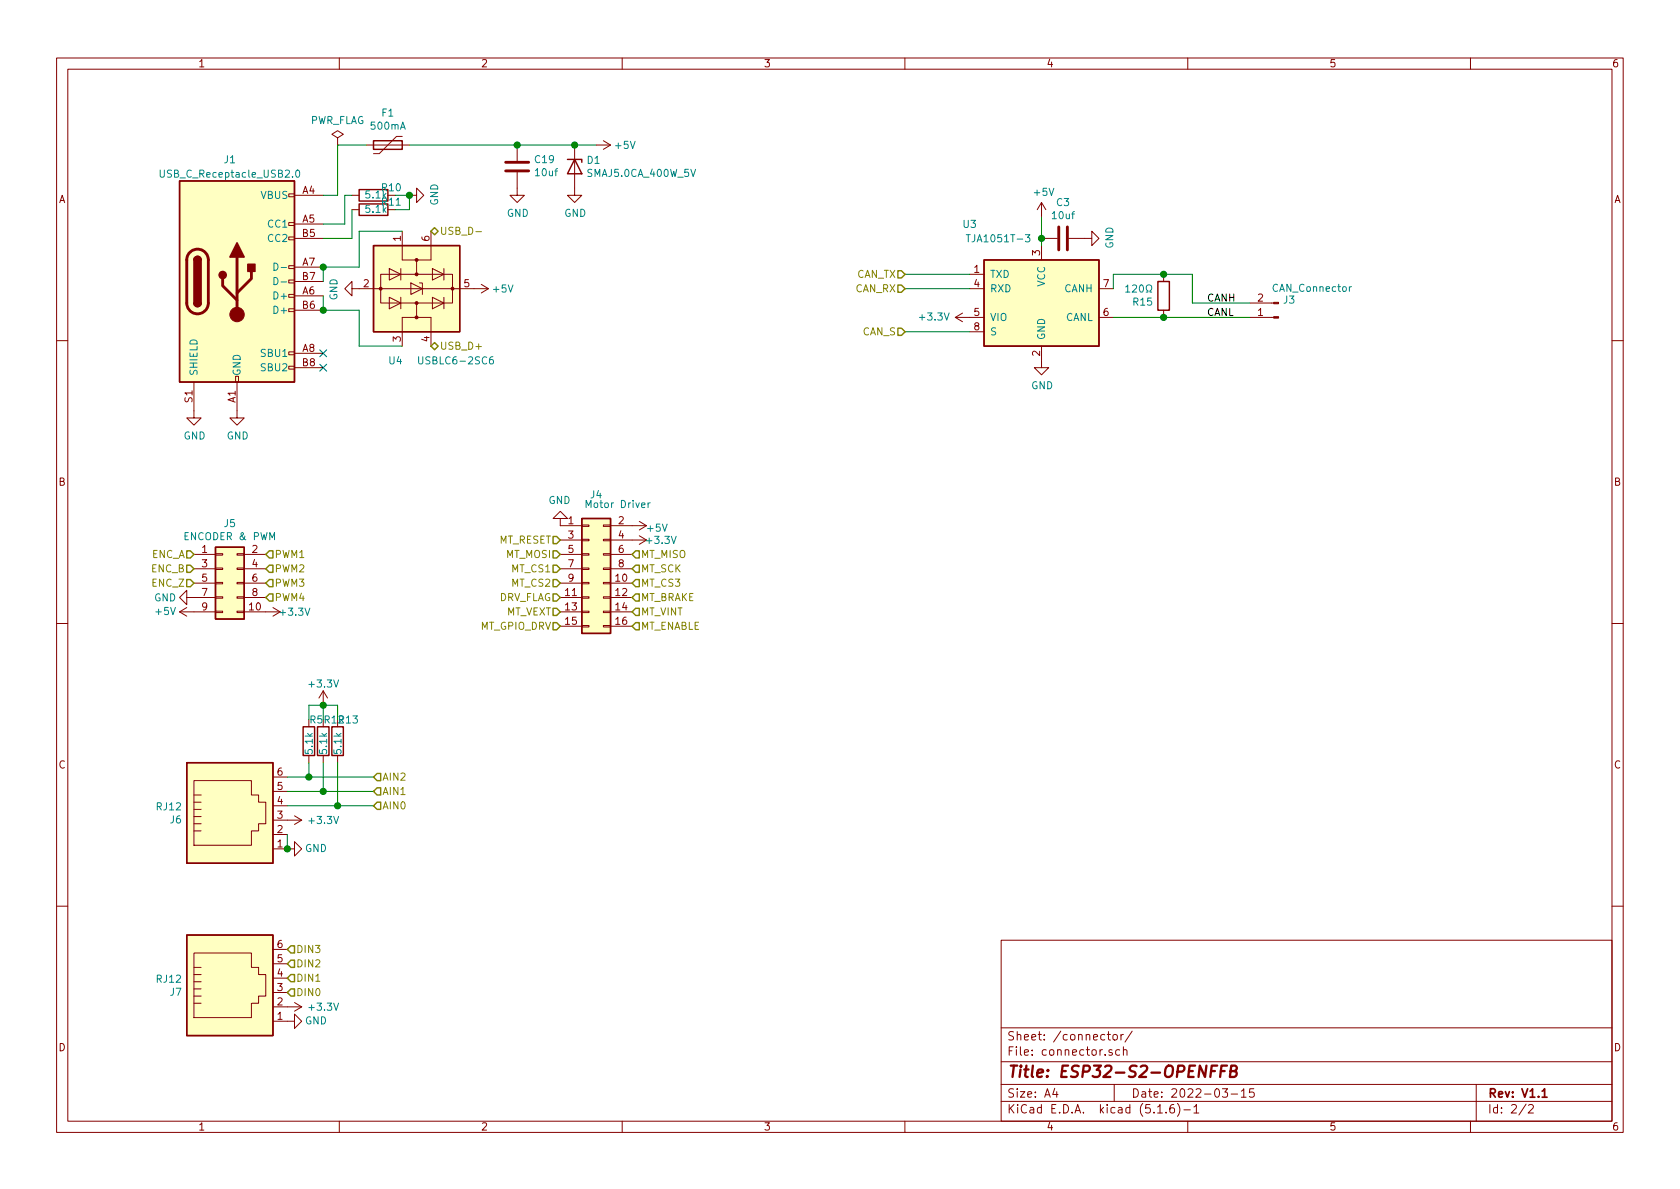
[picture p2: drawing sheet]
EESchema Schematic File Version 4
EELAYER 30 0
EELAYER END
$Descr A4 11693 8268
encoding utf-8
Sheet 2 2
Title "ESP32-S2-OPENFFB"
Date "2022-03-15"
Rev "V1.1"
Comp ""
Comment1 ""
Comment2 ""
Comment3 ""
Comment4 ""
$EndDescr
Text HLabel 2600 5600 2    50   Input ~ 0
AIN0
Text HLabel 2600 5500 2    50   Input ~ 0
AIN1
Text HLabel 2600 5400 2    50   Input ~ 0
AIN2
$Comp
L power:+3.3V #PWR?
U 1 1
P 2000 5700
AR Path="/621DD292" Ref="#PWR?"  Part="1" 
AR Path="/621C4056/621DD292" Ref="#PWR028"  Part="1" 
F 0 "#PWR028" H 2000 5550 50  0001 C CNN
F 1 "+3.3V" V 2000 5950 50  0000 C CNN
F 2 "" H 2000 5700 50  0001 C CNN
F 3 "" H 2000 5700 50  0001 C CNN
	1    2000 5700
	0    1    1    0   
$EndComp
$Comp
L power:+5V #PWR?
U 1 1
P 1350 4250
AR Path="/621FAEF7" Ref="#PWR?"  Part="1" 
AR Path="/621C4056/621FAEF7" Ref="#PWR013"  Part="1" 
F 0 "#PWR013" H 1350 4100 50  0001 C CNN
F 1 "+5V" V 1350 4450 50  0000 C CNN
F 2 "" H 1350 4250 50  0001 C CNN
F 3 "" H 1350 4250 50  0001 C CNN
	1    1350 4250
	0    -1   -1   0   
$EndComp
$Comp
L power:GND #PWR?
U 1 1
P 1350 4150
AR Path="/621FAEFD" Ref="#PWR?"  Part="1" 
AR Path="/621C4056/621FAEFD" Ref="#PWR012"  Part="1" 
F 0 "#PWR012" H 1350 3900 50  0001 C CNN
F 1 "GND" V 1350 3950 50  0000 C CNN
F 2 "" H 1350 4150 50  0001 C CNN
F 3 "" H 1350 4150 50  0001 C CNN
	1    1350 4150
	0    1    1    0   
$EndComp
$Comp
L Connector_Generic:Conn_02x05_Odd_Even J?
U 1 1
P 1550 4050
AR Path="/621FAF0D" Ref="J?"  Part="1" 
AR Path="/621C4056/621FAF0D" Ref="J5"  Part="1" 
F 0 "J5" H 1600 4467 50  0000 C CNN
F 1 "ENCODER & PWM" H 1600 4376 50  0000 C CNN
F 2 "Connector_PinHeader_2.54mm:PinHeader_2x05_P2.54mm_Vertical" H 1550 4050 50  0001 C CNN
F 3 "~" H 1550 4050 50  0001 C CNN
F 4 "~" H 1550 4050 50  0001 C CNN "Datasheet"
F 5 "Connector_PinHeader_2.54mm:PinHeader_2x05_P2.54mm_Vertical" H 1550 4050 50  0001 C CNN "Footprint"
F 6 "J6" H 1550 4050 50  0001 C CNN "Reference"
F 7 "Conn_02x05_Odd_Even" H 1550 4050 50  0001 C CNN "Value"
	1    1550 4050
	1    0    0    -1  
$EndComp
$Comp
L power:+3.3V #PWR?
U 1 1
P 1850 4250
AR Path="/621FAF17" Ref="#PWR?"  Part="1" 
AR Path="/621C4056/621FAF17" Ref="#PWR019"  Part="1" 
F 0 "#PWR019" H 1850 4100 50  0001 C CNN
F 1 "+3.3V" V 1850 4450 50  0000 C CNN
F 2 "" H 1850 4250 50  0001 C CNN
F 3 "" H 1850 4250 50  0001 C CNN
	1    1850 4250
	0    1    1    0   
$EndComp
Text HLabel 1350 3850 0    50   Input ~ 0
ENC_A
Text HLabel 1350 3950 0    50   Input ~ 0
ENC_B
Text HLabel 1350 4050 0    50   Input ~ 0
ENC_Z
Text HLabel 1850 4150 2    50   Input ~ 0
PWM4
Text HLabel 1850 4050 2    50   Input ~ 0
PWM3
Text HLabel 1850 3950 2    50   Input ~ 0
PWM2
Text HLabel 1850 3850 2    50   Input ~ 0
PWM1
$Comp
L Connector:USB_C_Receptacle_USB2.0 J?
U 1 1
P 1650 1950
AR Path="/623DCEB8" Ref="J?"  Part="1" 
AR Path="/621C4056/623DCEB8" Ref="J1"  Part="1" 
F 0 "J1" H 1600 2800 50  0000 C CNN
F 1 "USB_C_Receptacle_USB2.0" H 1600 2700 50  0000 C CNN
F 2 "Connector_USB:USB_C_Receptacle_Palconn_UTC16-G" H 1800 1950 50  0001 C CNN
F 3 "https://www.usb.org/sites/default/files/documents/usb_type-c.zip" H 1800 1950 50  0001 C CNN
	1    1650 1950
	1    0    0    -1  
$EndComp
$Comp
L power:+5V #PWR?
U 1 1
P 4150 1000
AR Path="/623DCEBE" Ref="#PWR?"  Part="1" 
AR Path="/621C4056/623DCEBE" Ref="#PWR025"  Part="1" 
F 0 "#PWR025" H 4150 850 50  0001 C CNN
F 1 "+5V" V 4150 1200 50  0000 C CNN
F 2 "" H 4150 1000 50  0001 C CNN
F 3 "" H 4150 1000 50  0001 C CNN
	1    4150 1000
	0    1    1    0   
$EndComp
$Comp
L power:GND #PWR?
U 1 1
P 1350 2850
AR Path="/623DCEC4" Ref="#PWR?"  Part="1" 
AR Path="/621C4056/623DCEC4" Ref="#PWR011"  Part="1" 
F 0 "#PWR011" H 1350 2600 50  0001 C CNN
F 1 "GND" H 1355 2677 50  0000 C CNN
F 2 "" H 1350 2850 50  0001 C CNN
F 3 "" H 1350 2850 50  0001 C CNN
	1    1350 2850
	1    0    0    -1  
$EndComp
$Comp
L power:GND #PWR?
U 1 1
P 1650 2850
AR Path="/623DCECA" Ref="#PWR?"  Part="1" 
AR Path="/621C4056/623DCECA" Ref="#PWR018"  Part="1" 
F 0 "#PWR018" H 1650 2600 50  0001 C CNN
F 1 "GND" H 1655 2677 50  0000 C CNN
F 2 "" H 1650 2850 50  0001 C CNN
F 3 "" H 1650 2850 50  0001 C CNN
	1    1650 2850
	1    0    0    -1  
$EndComp
NoConn ~ 2250 2450
NoConn ~ 2250 2550
Wire Wire Line
	2250 1950 2250 1850
Wire Wire Line
	2250 2150 2250 2050
$Comp
L Device:Polyfuse F?
U 1 1
P 2700 1000
AR Path="/623DCED8" Ref="F?"  Part="1" 
AR Path="/621C4056/623DCED8" Ref="F1"  Part="1" 
F 0 "F1" V 2475 1000 50  0000 C CNN
F 1 "500mA" V 2566 1000 50  0000 C CNN
F 2 "Fuse:Fuse_0805_2012Metric" H 2750 800 50  0001 L CNN
F 3 "~" H 2700 1000 50  0001 C CNN
	1    2700 1000
	0    1    1    0   
$EndComp
Wire Wire Line
	2250 1350 2350 1350
$Comp
L Power_Protection:USBLC6-2SC6 U?
U 1 1
P 2900 2000
AR Path="/623DCEE1" Ref="U?"  Part="1" 
AR Path="/621C4056/623DCEE1" Ref="U4"  Part="1" 
F 0 "U4" V 3400 1800 50  0000 L CNN
F 1 "USBLC6-2SC6" V 3400 2000 50  0000 L CNN
F 2 "Package_TO_SOT_SMD:SOT-23-6" H 2900 1500 50  0001 C CNN
F 3 "https://www.st.com/resource/en/datasheet/usblc6-2.pdf" H 3100 2350 50  0001 C CNN
	1    2900 2000
	0    1    1    0   
$EndComp
$Comp
L power:GND #PWR?
U 1 1
P 2500 2000
AR Path="/623DCEE7" Ref="#PWR?"  Part="1" 
AR Path="/621C4056/623DCEE7" Ref="#PWR022"  Part="1" 
F 0 "#PWR022" H 2500 1750 50  0001 C CNN
F 1 "GND" H 2505 1827 50  0000 C CNN
F 2 "" H 2500 2000 50  0001 C CNN
F 3 "" H 2500 2000 50  0001 C CNN
	1    2500 2000
	0    1    1    0   
$EndComp
$Comp
L power:+5V #PWR?
U 1 1
P 3300 2000
AR Path="/623DCEED" Ref="#PWR?"  Part="1" 
AR Path="/621C4056/623DCEED" Ref="#PWR024"  Part="1" 
F 0 "#PWR024" H 3300 1850 50  0001 C CNN
F 1 "+5V" V 3300 2200 50  0000 C CNN
F 2 "" H 3300 2000 50  0001 C CNN
F 3 "" H 3300 2000 50  0001 C CNN
	1    3300 2000
	0    1    1    0   
$EndComp
Wire Wire Line
	2250 1850 2500 1850
Wire Wire Line
	2500 1850 2500 1600
Wire Wire Line
	2500 1600 2800 1600
Connection ~ 2250 1850
Wire Wire Line
	2250 2150 2500 2150
Wire Wire Line
	2500 2150 2500 2400
Wire Wire Line
	2500 2400 2800 2400
Connection ~ 2250 2150
Text HLabel 3000 2400 2    50   BiDi ~ 0
USB_D+
Text HLabel 3000 1600 2    50   BiDi ~ 0
USB_D-
$Comp
L Device:C C?
U 1 1
P 3600 1150
AR Path="/624D0D9C" Ref="C?"  Part="1" 
AR Path="/621C4056/624D0D9C" Ref="C19"  Part="1" 
F 0 "C19" H 3485 1104 50  0000 R CNN
F 1 "10uf" H 3485 1195 50  0000 R CNN
F 2 "Capacitor_SMD:C_0603_1608Metric" H 3638 1000 50  0001 C CNN
F 3 "~" H 3600 1150 50  0001 C CNN
	1    3600 1150
	-1   0    0    1   
$EndComp
Wire Wire Line
	2350 1000 2550 1000
Wire Wire Line
	2350 1000 2350 1350
$Comp
L power:GND #PWR?
U 1 1
P 3600 1300
AR Path="/624D38ED" Ref="#PWR?"  Part="1" 
AR Path="/621C4056/624D38ED" Ref="#PWR026"  Part="1" 
F 0 "#PWR026" H 3600 1050 50  0001 C CNN
F 1 "GND" H 3605 1127 50  0000 C CNN
F 2 "" H 3600 1300 50  0001 C CNN
F 3 "" H 3600 1300 50  0001 C CNN
	1    3600 1300
	1    0    0    -1  
$EndComp
$Comp
L Device:R R?
U 1 1
P 2600 1350
AR Path="/624DF354" Ref="R?"  Part="1" 
AR Path="/621C4056/624DF354" Ref="R10"  Part="1" 
F 0 "R10" V 2650 1150 50  0000 L CNN
F 1 "5.1k" V 2600 1250 50  0000 L CNN
F 2 "Resistor_SMD:R_0402_1005Metric" V 2530 1350 50  0001 C CNN
F 3 "~" H 2600 1350 50  0001 C CNN
F 4 "~" H 2600 1350 50  0001 C CNN "Datasheet"
F 5 "Resistor_SMD:R_0402_1005Metric" H 2600 1350 50  0001 C CNN "Footprint"
F 6 "R4" H 2600 1350 50  0001 C CNN "Reference"
F 7 "10k" H 2600 1350 50  0001 C CNN "Value"
	1    2600 1350
	0    -1   -1   0   
$EndComp
$Comp
L Device:R R?
U 1 1
P 2600 1450
AR Path="/624DFE33" Ref="R?"  Part="1" 
AR Path="/621C4056/624DFE33" Ref="R11"  Part="1" 
F 0 "R11" V 2650 1250 50  0000 L CNN
F 1 "5.1k" V 2600 1350 50  0000 L CNN
F 2 "Resistor_SMD:R_0402_1005Metric" V 2530 1450 50  0001 C CNN
F 3 "~" H 2600 1450 50  0001 C CNN
F 4 "~" H 2600 1450 50  0001 C CNN "Datasheet"
F 5 "Resistor_SMD:R_0402_1005Metric" H 2600 1450 50  0001 C CNN "Footprint"
F 6 "R4" H 2600 1450 50  0001 C CNN "Reference"
F 7 "10k" H 2600 1450 50  0001 C CNN "Value"
	1    2600 1450
	0    -1   -1   0   
$EndComp
Wire Wire Line
	2450 1350 2400 1350
Wire Wire Line
	2400 1350 2400 1550
Wire Wire Line
	2400 1550 2250 1550
Wire Wire Line
	2250 1650 2450 1650
Wire Wire Line
	2450 1650 2450 1450
Wire Wire Line
	2750 1350 2850 1350
Wire Wire Line
	2750 1450 2850 1450
Wire Wire Line
	2850 1450 2850 1350
$Comp
L power:GND #PWR?
U 1 1
P 2850 1350
AR Path="/624E198F" Ref="#PWR?"  Part="1" 
AR Path="/621C4056/624E198F" Ref="#PWR023"  Part="1" 
F 0 "#PWR023" H 2850 1100 50  0001 C CNN
F 1 "GND" H 2855 1177 50  0000 C CNN
F 2 "" H 2850 1350 50  0001 C CNN
F 3 "" H 2850 1350 50  0001 C CNN
	1    2850 1350
	0    -1   -1   0   
$EndComp
Connection ~ 2850 1350
$Comp
L power:GND #PWR?
U 1 1
P 2000 7100
AR Path="/624E4636" Ref="#PWR?"  Part="1" 
AR Path="/621C4056/624E4636" Ref="#PWR029"  Part="1" 
F 0 "#PWR029" H 2000 6850 50  0001 C CNN
F 1 "GND" V 2000 6900 50  0000 C CNN
F 2 "" H 2000 7100 50  0001 C CNN
F 3 "" H 2000 7100 50  0001 C CNN
	1    2000 7100
	0    -1   -1   0   
$EndComp
$Comp
L power:+3.3V #PWR?
U 1 1
P 2000 7000
AR Path="/624E4A09" Ref="#PWR?"  Part="1" 
AR Path="/621C4056/624E4A09" Ref="#PWR030"  Part="1" 
F 0 "#PWR030" H 2000 6850 50  0001 C CNN
F 1 "+3.3V" V 2000 7250 50  0000 C CNN
F 2 "" H 2000 7000 50  0001 C CNN
F 3 "" H 2000 7000 50  0001 C CNN
	1    2000 7000
	0    1    1    0   
$EndComp
Text HLabel 2000 6900 2    50   Input ~ 0
DIN0
Text HLabel 2000 6800 2    50   Input ~ 0
DIN1
Text HLabel 2000 6700 2    50   Input ~ 0
DIN2
Text HLabel 2000 6600 2    50   Input ~ 0
DIN3
$Comp
L power:PWR_FLAG #FLG?
U 1 1
P 2350 1000
AR Path="/622FED3E" Ref="#FLG?"  Part="1" 
AR Path="/621C4056/622FED3E" Ref="#FLG0102"  Part="1" 
F 0 "#FLG0102" H 2350 1075 50  0001 C CNN
F 1 "PWR_FLAG" H 2350 1173 50  0000 C CNN
F 2 "" H 2350 1000 50  0001 C CNN
F 3 "~" H 2350 1000 50  0001 C CNN
	1    2350 1000
	1    0    0    -1  
$EndComp
$Comp
L Connector:RJ12 J6
U 1 1
P 1600 5700
F 0 "J6" H 1270 5704 50  0000 R CNN
F 1 "RJ12" H 1270 5795 50  0000 R CNN
F 2 "Connector_RJ:RJ25_Wayconn_MJEA-660X1_Horizontal" V 1600 5725 50  0001 C CNN
F 3 "~" V 1600 5725 50  0001 C CNN
	1    1600 5700
	1    0    0    -1  
$EndComp
$Comp
L Connector:RJ12 J7
U 1 1
P 1600 6900
F 0 "J7" H 1270 6904 50  0000 R CNN
F 1 "RJ12" H 1270 6995 50  0000 R CNN
F 2 "Connector_RJ:RJ25_Wayconn_MJEA-660X1_Horizontal" V 1600 6925 50  0001 C CNN
F 3 "~" V 1600 6925 50  0001 C CNN
	1    1600 6900
	1    0    0    -1  
$EndComp
$Comp
L Diode:5KPxxA D1
U 1 1
P 4000 1150
F 0 "D1" V 3954 1230 50  0000 L CNN
F 1 "SMAJ5.0CA_400W_5V" V 4045 1230 50  0000 L CNN
F 2 "Diode_SMD:D_SMA" H 4000 950 50  0001 C CNN
F 3 "https://diotec.com/tl_files/diotec/files/pdf/datasheets/5kp65.pdf" H 3950 1150 50  0001 C CNN
	1    4000 1150
	0    1    1    0   
$EndComp
Wire Wire Line
	2850 1000 3600 1000
Connection ~ 3600 1000
Wire Wire Line
	3600 1000 4000 1000
Connection ~ 4000 1000
Wire Wire Line
	4000 1000 4150 1000
$Comp
L power:GND #PWR?
U 1 1
P 4000 1300
AR Path="/6226BD77" Ref="#PWR?"  Part="1" 
AR Path="/621C4056/6226BD77" Ref="#PWR017"  Part="1" 
F 0 "#PWR017" H 4000 1050 50  0001 C CNN
F 1 "GND" H 4005 1127 50  0000 C CNN
F 2 "" H 4000 1300 50  0001 C CNN
F 3 "" H 4000 1300 50  0001 C CNN
	1    4000 1300
	1    0    0    -1  
$EndComp
$Comp
L power:GND #PWR?
U 1 1
P 2000 5900
AR Path="/621E57D6" Ref="#PWR?"  Part="1" 
AR Path="/621C4056/621E57D6" Ref="#PWR027"  Part="1" 
F 0 "#PWR027" H 2000 5650 50  0001 C CNN
F 1 "GND" V 2000 5700 50  0000 C CNN
F 2 "" H 2000 5900 50  0001 C CNN
F 3 "" H 2000 5900 50  0001 C CNN
	1    2000 5900
	0    -1   -1   0   
$EndComp
Wire Wire Line
	2000 5800 2000 5900
Connection ~ 2000 5900
Wire Wire Line
	2600 5400 2150 5400
Wire Wire Line
	2000 5500 2250 5500
Wire Wire Line
	2600 5600 2350 5600
$Comp
L Device:R R?
U 1 1
P 2150 5150
AR Path="/6227BFF3" Ref="R?"  Part="1" 
AR Path="/621C4056/6227BFF3" Ref="R5"  Part="1" 
F 0 "R5" H 2150 5300 50  0000 L CNN
F 1 "5.1k" V 2150 5050 50  0000 L CNN
F 2 "Resistor_SMD:R_0402_1005Metric" V 2080 5150 50  0001 C CNN
F 3 "~" H 2150 5150 50  0001 C CNN
F 4 "~" H 2150 5150 50  0001 C CNN "Datasheet"
F 5 "Resistor_SMD:R_0402_1005Metric" H 2150 5150 50  0001 C CNN "Footprint"
F 6 "R4" H 2150 5150 50  0001 C CNN "Reference"
F 7 "10k" H 2150 5150 50  0001 C CNN "Value"
	1    2150 5150
	1    0    0    -1  
$EndComp
$Comp
L Device:R R?
U 1 1
P 2250 5150
AR Path="/6227D4E5" Ref="R?"  Part="1" 
AR Path="/621C4056/6227D4E5" Ref="R12"  Part="1" 
F 0 "R12" H 2250 5300 50  0000 L CNN
F 1 "5.1k" V 2250 5050 50  0000 L CNN
F 2 "Resistor_SMD:R_0402_1005Metric" V 2180 5150 50  0001 C CNN
F 3 "~" H 2250 5150 50  0001 C CNN
F 4 "~" H 2250 5150 50  0001 C CNN "Datasheet"
F 5 "Resistor_SMD:R_0402_1005Metric" H 2250 5150 50  0001 C CNN "Footprint"
F 6 "R4" H 2250 5150 50  0001 C CNN "Reference"
F 7 "10k" H 2250 5150 50  0001 C CNN "Value"
	1    2250 5150
	1    0    0    -1  
$EndComp
$Comp
L Device:R R?
U 1 1
P 2350 5150
AR Path="/6227D99D" Ref="R?"  Part="1" 
AR Path="/621C4056/6227D99D" Ref="R13"  Part="1" 
F 0 "R13" H 2350 5300 50  0000 L CNN
F 1 "5.1k" V 2350 5050 50  0000 L CNN
F 2 "Resistor_SMD:R_0402_1005Metric" V 2280 5150 50  0001 C CNN
F 3 "~" H 2350 5150 50  0001 C CNN
F 4 "~" H 2350 5150 50  0001 C CNN "Datasheet"
F 5 "Resistor_SMD:R_0402_1005Metric" H 2350 5150 50  0001 C CNN "Footprint"
F 6 "R4" H 2350 5150 50  0001 C CNN "Reference"
F 7 "10k" H 2350 5150 50  0001 C CNN "Value"
	1    2350 5150
	1    0    0    -1  
$EndComp
Wire Wire Line
	2150 5300 2150 5400
Connection ~ 2150 5400
Wire Wire Line
	2150 5400 2000 5400
Wire Wire Line
	2250 5300 2250 5500
Connection ~ 2250 5500
Wire Wire Line
	2250 5500 2600 5500
Wire Wire Line
	2350 5300 2350 5600
Connection ~ 2350 5600
Wire Wire Line
	2350 5600 2000 5600
Wire Wire Line
	2150 5000 2150 4900
Wire Wire Line
	2150 4900 2250 4900
Wire Wire Line
	2350 4900 2350 5000
Wire Wire Line
	2250 5000 2250 4900
Connection ~ 2250 4900
Wire Wire Line
	2250 4900 2350 4900
$Comp
L power:+3.3V #PWR?
U 1 1
P 2250 4900
AR Path="/622808B5" Ref="#PWR?"  Part="1" 
AR Path="/621C4056/622808B5" Ref="#PWR0101"  Part="1" 
F 0 "#PWR0101" H 2250 4750 50  0001 C CNN
F 1 "+3.3V" H 2250 5050 50  0000 C CNN
F 2 "" H 2250 4900 50  0001 C CNN
F 3 "" H 2250 4900 50  0001 C CNN
	1    2250 4900
	1    0    0    -1  
$EndComp
$Comp
L Interface_CAN_LIN:TJA1051T-3 U?
U 1 1
P 7250 2100
AR Path="/6230AD0C" Ref="U?"  Part="1" 
AR Path="/621C4056/6230AD0C" Ref="U3"  Part="1" 
F 0 "U3" H 6750 2650 50  0000 C CNN
F 1 "TJA1051T-3" H 6950 2550 50  0000 C CNN
F 2 "Package_SO:SOIC-8_3.9x4.9mm_P1.27mm" H 7250 1600 50  0001 C CIN
F 3 "http://www.nxp.com/documents/data_sheet/TJA1051.pdf" H 7250 2100 50  0001 C CNN
	1    7250 2100
	1    0    0    -1  
$EndComp
$Comp
L power:+3.3V #PWR?
U 1 1
P 6750 2200
AR Path="/6230AD12" Ref="#PWR?"  Part="1" 
AR Path="/621C4056/6230AD12" Ref="#PWR03"  Part="1" 
F 0 "#PWR03" H 6750 2050 50  0001 C CNN
F 1 "+3.3V" V 6750 2450 50  0000 C CNN
F 2 "" H 6750 2200 50  0001 C CNN
F 3 "" H 6750 2200 50  0001 C CNN
	1    6750 2200
	0    -1   -1   0   
$EndComp
$Comp
L Device:C C?
U 1 1
P 7400 1650
AR Path="/6230AD18" Ref="C?"  Part="1" 
AR Path="/621C4056/6230AD18" Ref="C3"  Part="1" 
F 0 "C3" V 7148 1650 50  0000 C CNN
F 1 "10uf" V 7239 1650 50  0000 C CNN
F 2 "Capacitor_SMD:C_0603_1608Metric" H 7438 1500 50  0001 C CNN
F 3 "~" H 7400 1650 50  0001 C CNN
	1    7400 1650
	0    1    1    0   
$EndComp
Wire Wire Line
	7250 1500 7250 1650
Connection ~ 7250 1650
Wire Wire Line
	7250 1650 7250 1700
$Comp
L power:GND #PWR?
U 1 1
P 7550 1650
AR Path="/6230AD21" Ref="#PWR?"  Part="1" 
AR Path="/621C4056/6230AD21" Ref="#PWR06"  Part="1" 
F 0 "#PWR06" H 7550 1400 50  0001 C CNN
F 1 "GND" H 7555 1477 50  0000 C CNN
F 2 "" H 7550 1650 50  0001 C CNN
F 3 "" H 7550 1650 50  0001 C CNN
	1    7550 1650
	0    -1   -1   0   
$EndComp
$Comp
L power:GND #PWR?
U 1 1
P 7250 2500
AR Path="/6230AD27" Ref="#PWR?"  Part="1" 
AR Path="/621C4056/6230AD27" Ref="#PWR05"  Part="1" 
F 0 "#PWR05" H 7250 2250 50  0001 C CNN
F 1 "GND" H 7255 2327 50  0000 C CNN
F 2 "" H 7250 2500 50  0001 C CNN
F 3 "" H 7250 2500 50  0001 C CNN
	1    7250 2500
	1    0    0    -1  
$EndComp
$Comp
L Device:R R?
U 1 1
P 8100 2050
AR Path="/6230AD2D" Ref="R?"  Part="1" 
AR Path="/621C4056/6230AD2D" Ref="R15"  Part="1" 
F 0 "R15" H 8170 2096 50  0000 L CNN
F 1 "120Ω" H 8170 2005 50  0000 L CNN
F 2 "Resistor_SMD:R_0603_1608Metric" V 8030 2050 50  0001 C CNN
F 3 "~" H 8100 2050 50  0001 C CNN
	1    8100 2050
	-1   0    0    1   
$EndComp
$Comp
L power:+5V #PWR?
U 1 1
P 7250 1500
AR Path="/6230AD33" Ref="#PWR?"  Part="1" 
AR Path="/621C4056/6230AD33" Ref="#PWR04"  Part="1" 
F 0 "#PWR04" H 7250 1350 50  0001 C CNN
F 1 "+5V" H 7265 1673 50  0000 C CNN
F 2 "" H 7250 1500 50  0001 C CNN
F 3 "" H 7250 1500 50  0001 C CNN
	1    7250 1500
	1    0    0    -1  
$EndComp
Wire Wire Line
	7750 2000 7750 1900
Wire Wire Line
	7750 1900 8100 1900
Wire Wire Line
	8100 2200 7750 2200
Wire Wire Line
	6300 1900 6750 1900
Wire Wire Line
	6750 2000 6300 2000
Wire Wire Line
	6300 2300 6750 2300
$Comp
L Connector:Conn_01x02_Male J?
U 1 1
P 8900 2200
AR Path="/6230AD46" Ref="J?"  Part="1" 
AR Path="/621C4056/6230AD46" Ref="J3"  Part="1" 
F 0 "J3" H 8872 2082 50  0000 R CNN
F 1 "CAN_Connector" H 8950 2000 50  0000 R CNN
F 2 "Connector_PinHeader_2.54mm:PinHeader_1x02_P2.54mm_Vertical" H 8900 2200 50  0001 C CNN
F 3 "~" H 8900 2200 50  0001 C CNN
F 4 "~" H 8900 2200 50  0001 C CNN "Datasheet"
F 5 "Connector_PinHeader_2.54mm:PinHeader_1x02_P2.54mm_Vertical" H 8900 2200 50  0001 C CNN "Footprint"
F 6 "J3" H 8900 2200 50  0001 C CNN "Reference"
F 7 "Conn_01x02_Male" H 8900 2200 50  0001 C CNN "Value"
	1    8900 2200
	-1   0    0    1   
$EndComp
Connection ~ 8100 2200
Wire Wire Line
	8300 2100 8300 1900
Wire Wire Line
	8300 1900 8100 1900
Connection ~ 8100 1900
Text HLabel 6300 1900 0    50   Input ~ 0
CAN_TX
Text HLabel 6300 2000 0    50   Input ~ 0
CAN_RX
Text HLabel 6300 2300 0    50   Input ~ 0
CAN_S
$Comp
L power:GND #PWR?
U 1 1
P 3900 3650
AR Path="/6234F9DD" Ref="#PWR?"  Part="1" 
AR Path="/621C4056/6234F9DD" Ref="#PWR08"  Part="1" 
F 0 "#PWR08" H 3900 3400 50  0001 C CNN
F 1 "GND" H 3905 3477 50  0000 C CNN
F 2 "" H 3900 3650 50  0001 C CNN
F 3 "" H 3900 3650 50  0001 C CNN
	1    3900 3650
	-1   0    0    1   
$EndComp
$Comp
L power:+5V #PWR?
U 1 1
P 4400 3650
AR Path="/6234F9E3" Ref="#PWR?"  Part="1" 
AR Path="/621C4056/6234F9E3" Ref="#PWR09"  Part="1" 
F 0 "#PWR09" H 4400 3500 50  0001 C CNN
F 1 "+5V" V 4415 3823 50  0000 C CNN
F 2 "" H 4400 3650 50  0001 C CNN
F 3 "" H 4400 3650 50  0001 C CNN
	1    4400 3650
	0    1    1    0   
$EndComp
$Comp
L power:+3.3V #PWR?
U 1 1
P 4400 3750
AR Path="/6234F9F0" Ref="#PWR?"  Part="1" 
AR Path="/621C4056/6234F9F0" Ref="#PWR010"  Part="1" 
F 0 "#PWR010" H 4400 3600 50  0001 C CNN
F 1 "+3.3V" V 4400 3950 50  0000 C CNN
F 2 "" H 4400 3750 50  0001 C CNN
F 3 "" H 4400 3750 50  0001 C CNN
	1    4400 3750
	0    1    1    0   
$EndComp
$Comp
L Connector_Generic:Conn_02x08_Odd_Even J?
U 1 1
P 4100 3950
AR Path="/6234F9FF" Ref="J?"  Part="1" 
AR Path="/621C4056/6234F9FF" Ref="J4"  Part="1" 
F 0 "J4" H 4150 4467 50  0000 C CNN
F 1 "Motor Driver" H 4300 4400 50  0000 C CNN
F 2 "Connector_PinHeader_2.54mm:PinHeader_2x08_P2.54mm_Vertical" H 4100 3950 50  0001 C CNN
F 3 "~" H 4100 3950 50  0001 C CNN
	1    4100 3950
	1    0    0    -1  
$EndComp
Text HLabel 3900 3750 0    50   Input ~ 0
MT_RESET
Text HLabel 3900 3850 0    50   Input ~ 0
MT_MOSI
Text HLabel 3900 3950 0    50   Input ~ 0
MT_CS1
Text HLabel 3900 4050 0    50   Input ~ 0
MT_CS2
Text HLabel 3900 4150 0    50   Input ~ 0
DRV_FLAG
Text HLabel 3900 4250 0    50   Input ~ 0
MT_VEXT
Text HLabel 3900 4350 0    50   Input ~ 0
MT_GPIO_DRV
Text HLabel 4400 3850 2    50   Input ~ 0
MT_MISO
Text HLabel 4400 3950 2    50   Input ~ 0
MT_SCK
Text HLabel 4400 4050 2    50   Input ~ 0
MT_CS3
Text HLabel 4400 4150 2    50   Input ~ 0
MT_BRAKE
Text HLabel 4400 4250 2    50   Input ~ 0
MT_VINT
Text HLabel 4400 4350 2    50   Input ~ 0
MT_ENABLE
Wire Wire Line
	8300 2100 8700 2100
Wire Wire Line
	8100 2200 8700 2200
Text Label 8400 2100 0    50   ~ 0
CANH
Text Label 8400 2200 0    50   ~ 0
CANL
$EndSCHEMATC
